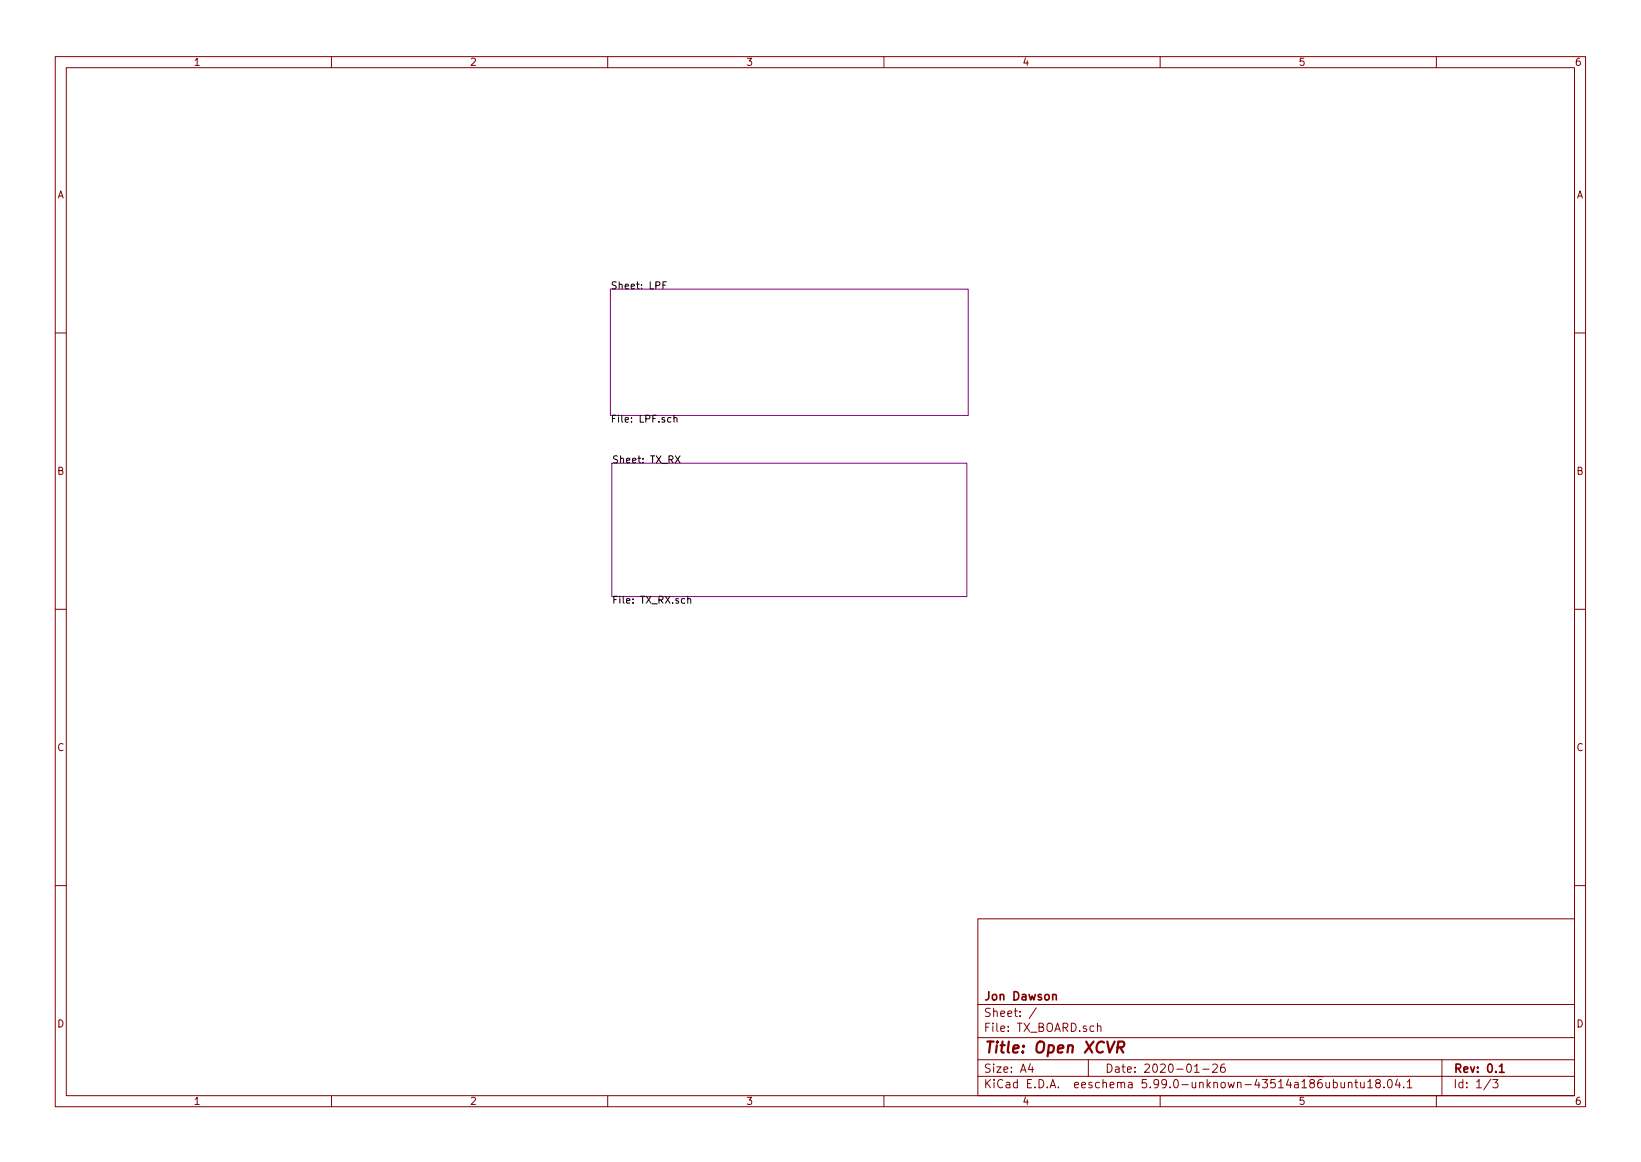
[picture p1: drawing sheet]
<svg xmlns="http://www.w3.org/2000/svg" width="297mm" height="210mm" viewBox="0 0 297 210" stroke-linecap="round" stroke-linejoin="round" font-family="sans-serif">
<g fill="none" stroke="#840000" stroke-width=".18">
<path d="M10 10.2h277v190.1h-277zM12 12.2h273v186.1h-273zM60 10.2v2M110 10.2v2M160 10.2v2M210 10.2v2M260 10.2v2M10 60.2h2M285 60.2h2M10 110.2h2M285 110.2h2M10 160.2h2"/>
<path d="M177 166.3h108v32h-108zM285 160.2h2M60 198.3v2M110 198.3v2M160 198.3v2M177 194.8h108M177 191.8h108M177 187.8h108M177 181.8h108M186.5 192.5l-.4 1h1M186.9 193v1M187.6 182.4l-1.3 1.9"/>
<path d="M197 191.8v3M198.6 185.8l.3-.2 .3 .1 .1 .9M198.6 185.1v1.5M210 198.3v2M216.2 194h.9M217.7 193.5h1.2M219.5 192.7l.6-.2 .2 .2 .1 .3-1 1h1M221.6 192.5a.59 .59 0 0 0-.7 .7v.5l.2 .3h.4l.2-.1 .1-.5-.2-.2-.4-.1-.3 .3M241.4 195.9l.4-.1 .3 .3v.4l-.2 .3h-.5M242.7 195.8l.1 1h.3l.3-.1M243.4 195.8v1M244.1 196l.2-.2 .3 .1 .1 .9"/>
<path d="M244.1 195.8v1M245.2 195.8h.6M245.4 195.3v1.3l.4 .2M246.3 195.8l.1 1h.3l.2-.1M246.9 195.8v1M247.6 195.8l.4-.5v1.5M247.6 196.8h.8M249.3 196l-.3-.3 .1-.2 .2-.2 .4 .1 .2 .2-.1 .2-.7 .2-.1 .3v.2l.3 .3h.4l.2-.3-.1-.4-.2-.1M250.5 196.7v.1M251.3 195.5l.2-.2a.8 .8 0 0 1 .5 .8 .8 .8 0 0 1-.5 .7l-.2-.1-.2-.4zM252.9 195.3l-.3 1h.9M253.3 195.8v1"/>
<path d="M254.1 196.7v.1M254.7 195.8l.4-.5v1.5M254.7 196.8h.9M260 198.3v2M261 191.8v6.5M269.9 195.3l-1.3 1.9M270.2 195.3h.9l-.5 .6 .5 .1v.7l-.2 .1h-.5l-.2-.1"/>
</g>
<path d="M190.6 180.1l.2-.2 .3 .1 .1 .9M271.4 193l.4-.5v1.5M271.4 194h.9" fill="none" stroke="#840000" stroke-width=".3"/>
<path d="M202.3 189.5h.8a.55 .55 0 0 0 .4-.5 .55 .55 0 0 0-.3-.5h-.8l-.2 2M202.8 189.5l.5 1" fill="none" stroke="#840000" stroke-width=".4"/>
<path d="M110.5 52.3h64.8v22.9h-64.8zM110.7 83.8h64.3v24.1h-64.3z" fill="none" stroke="#840084" stroke-width=".18"/>
<path d="M120 51.6h.4M120.6 51h-.6v1.3M121.5 75.6l-.4-.1-.3 .3 .2 .5h.5M122 75.7l.2-.2 .3 .1v.8M122 75.1v1.3M122.2 82.5l.9 1.3M123.1 82.5l-.9 1.3M124.5 108.4l.2-.1 .3 .1v.8M124.5 107.9v1.3" fill="none" stroke="#000" stroke-width=".18"/>
<text font-size="2.8" fill="#840000" x="178" y="190.6">Title: Open XCVR</text>
<g font-size="2.1" fill="#840000">
<text x="178" y="184">Sheet: /</text>
<text x="178" y="181">Jon Dawson</text>
<text x="178" y="186.7">File: TX_BOARD.sch</text>
<text x="178" y="196.9">KiCad E.D.A. eeschema 5.99.0-unknown-43514a186ubuntu18.04.1</text>
<text x="178" y="194.1">Size: A4</text>
<text x="200" y="194.1">Date: 2020-01-26</text>
<text x="263" y="194.1">Rev: 0.1</text>
<text x="263" y="196.9">Id: 1/3</text>
</g>
<g font-size="1.8" fill="#840000">
<text x="35" y="11.9">1</text>
<text x="85" y="11.9">2</text>
<text x="135" y="11.9">3</text>
<text x="185" y="11.9">4</text>
<text x="235" y="11.9">5</text>
<text x="285" y="11.9">6</text>
<text x="10.3" y="35.9">A</text>
<text x="285.3" y="35.9">A</text>
<text x="10.3" y="85.9">B</text>
<text x="285.3" y="85.9">B</text>
<text x="10.3" y="135.9">C</text>
<text x="285.3" y="135.9">C</text>
<text x="10.3" y="185.9">D</text>
<text x="285.3" y="185.9">D</text>
<text x="35" y="199.9">1</text>
<text x="85" y="199.9">2</text>
<text x="135" y="199.9">3</text>
<text x="185" y="199.9">4</text>
<text x="235" y="199.9">5</text>
<text x="285" y="199.9">6</text>
</g>
<g font-size="1.8">
<text x="110.5" y="52.3">Sheet: LPF</text>
<text x="110.5" y="76.4">File: LPF.sch</text>
<text x="110.7" y="83.8">Sheet: TX_RX</text>
<text x="110.7" y="109.2">File: TX_RX.sch</text>
</g>
</svg>
